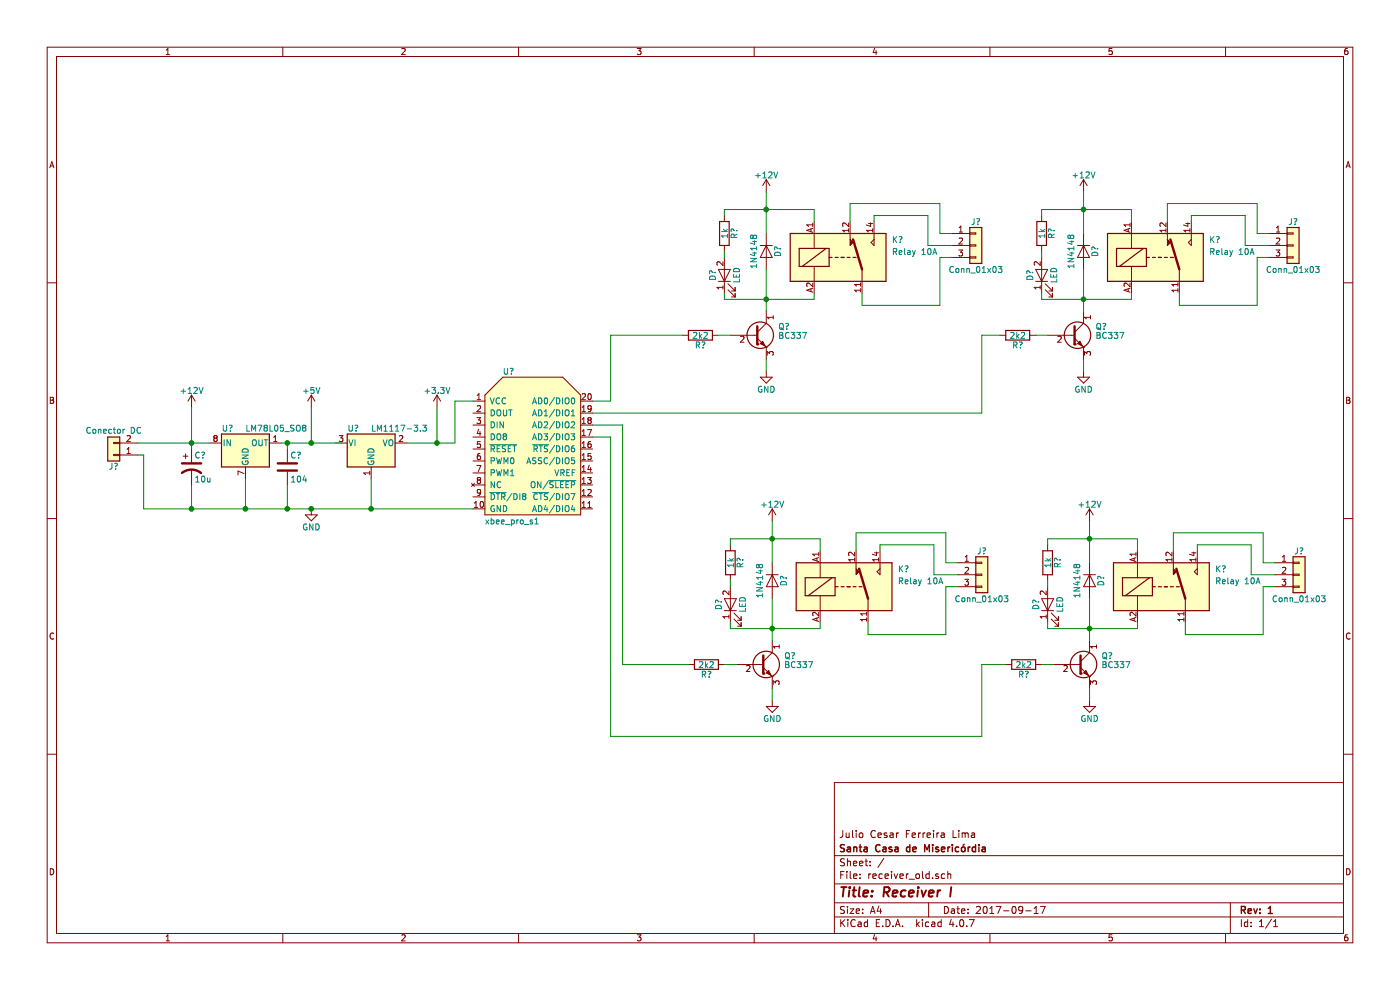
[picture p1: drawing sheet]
EESchema Schematic File Version 2
LIBS:power
LIBS:device
LIBS:switches
LIBS:relays
LIBS:motors
LIBS:transistors
LIBS:conn
LIBS:linear
LIBS:regul
LIBS:74xx
LIBS:cmos4000
LIBS:adc-dac
LIBS:memory
LIBS:xilinx
LIBS:microcontrollers
LIBS:dsp
LIBS:microchip
LIBS:analog_switches
LIBS:motorola
LIBS:texas
LIBS:intel
LIBS:audio
LIBS:interface
LIBS:digital-audio
LIBS:philips
LIBS:display
LIBS:cypress
LIBS:siliconi
LIBS:opto
LIBS:atmel
LIBS:contrib
LIBS:valves
LIBS:xbee
LIBS:receiver_old-cache
EELAYER 25 0
EELAYER END
$Descr A4 11693 8268
encoding utf-8
Sheet 1 1
Title "Receiver I"
Date "2017-09-17"
Rev "1"
Comp "Santa Casa de Misericórdia"
Comment1 "Julio Cesar Ferreira Lima"
Comment2 ""
Comment3 ""
Comment4 ""
$EndDescr
$Comp
L LM78L05_SO8 U?
U 1 1
P 2050 3700
F 0 "U?" H 1900 3825 50  0000 C CNN
F 1 "LM78L05_SO8" H 2050 3825 50  0000 L CNN
F 2 "Housings_SOIC:SOIC-8_3.9x4.9mm_Pitch1.27mm" H 2150 3900 50  0001 C CIN
F 3 "" H 2250 3700 50  0001 C CNN
	1    2050 3700
	1    0    0    -1  
$EndComp
$Comp
L LM1117-3.3 U?
U 1 1
P 3100 3700
F 0 "U?" H 2950 3825 50  0000 C CNN
F 1 "LM1117-3.3" H 3100 3825 50  0000 L CNN
F 2 "" H 3100 3700 50  0001 C CNN
F 3 "" H 3100 3700 50  0001 C CNN
	1    3100 3700
	1    0    0    -1  
$EndComp
$Comp
L +3.3V #PWR01
U 1 1
P 3650 3400
F 0 "#PWR01" H 3650 3250 50  0001 C CNN
F 1 "+3.3V" H 3650 3540 50  0000 C CNN
F 2 "" H 3650 3400 50  0001 C CNN
F 3 "" H 3650 3400 50  0001 C CNN
	1    3650 3400
	1    0    0    -1  
$EndComp
$Comp
L +5V #PWR02
U 1 1
P 2600 3400
F 0 "#PWR02" H 2600 3250 50  0001 C CNN
F 1 "+5V" H 2600 3540 50  0000 C CNN
F 2 "" H 2600 3400 50  0001 C CNN
F 3 "" H 2600 3400 50  0001 C CNN
	1    2600 3400
	1    0    0    -1  
$EndComp
$Comp
L +12V #PWR03
U 1 1
P 1600 3400
F 0 "#PWR03" H 1600 3250 50  0001 C CNN
F 1 "+12V" H 1600 3540 50  0000 C CNN
F 2 "" H 1600 3400 50  0001 C CNN
F 3 "" H 1600 3400 50  0001 C CNN
	1    1600 3400
	1    0    0    -1  
$EndComp
$Comp
L GND #PWR04
U 1 1
P 2600 4250
F 0 "#PWR04" H 2600 4000 50  0001 C CNN
F 1 "GND" H 2600 4100 50  0000 C CNN
F 2 "" H 2600 4250 50  0001 C CNN
F 3 "" H 2600 4250 50  0001 C CNN
	1    2600 4250
	1    0    0    -1  
$EndComp
$Comp
L CP1 C?
U 1 1
P 1600 3900
F 0 "C?" H 1625 4000 50  0000 L CNN
F 1 "10u" H 1625 3800 50  0000 L CNN
F 2 "" H 1600 3900 50  0001 C CNN
F 3 "" H 1600 3900 50  0001 C CNN
	1    1600 3900
	1    0    0    -1  
$EndComp
$Comp
L C C?
U 1 1
P 2400 3900
F 0 "C?" H 2425 4000 50  0000 L CNN
F 1 "104" H 2425 3800 50  0000 L CNN
F 2 "" H 2438 3750 50  0001 C CNN
F 3 "" H 2400 3900 50  0001 C CNN
	1    2400 3900
	1    0    0    -1  
$EndComp
$Comp
L Conn_01x02 J?
U 1 1
P 950 3800
F 0 "J?" H 950 3900 50  0000 C CNN
F 1 "Conector DC" H 950 3600 50  0000 C CNN
F 2 "" H 950 3800 50  0001 C CNN
F 3 "" H 950 3800 50  0001 C CNN
	1    950  3800
	-1   0    0    1   
$EndComp
$Comp
L LED D?
U 1 1
P 6050 2300
F 0 "D?" H 6050 2400 50  0000 C CNN
F 1 "LED" H 6050 2200 50  0000 C CNN
F 2 "" H 6050 2300 50  0001 C CNN
F 3 "" H 6050 2300 50  0001 C CNN
	1    6050 2300
	0    -1   -1   0   
$EndComp
$Comp
L BC337 Q?
U 1 1
P 6300 2800
F 0 "Q?" H 6500 2875 50  0000 L CNN
F 1 "BC337" H 6500 2800 50  0000 L CNN
F 2 "TO_SOT_Packages_THT:TO-92_Molded_Narrow" H 6500 2725 50  0001 L CIN
F 3 "" H 6300 2800 50  0001 L CNN
	1    6300 2800
	1    0    0    -1  
$EndComp
$Comp
L D D?
U 1 1
P 6400 2100
F 0 "D?" H 6400 2200 50  0000 C CNN
F 1 "1N4148" H 6400 2000 50  0000 C CNN
F 2 "" H 6400 2100 50  0001 C CNN
F 3 "" H 6400 2100 50  0001 C CNN
	1    6400 2100
	0    1    1    0   
$EndComp
$Comp
L R R?
U 1 1
P 6050 1950
F 0 "R?" V 6130 1950 50  0000 C CNN
F 1 "1k" V 6050 1950 50  0000 C CNN
F 2 "" V 5980 1950 50  0001 C CNN
F 3 "" H 6050 1950 50  0001 C CNN
	1    6050 1950
	1    0    0    -1  
$EndComp
$Comp
L R R?
U 1 1
P 5850 2800
F 0 "R?" V 5930 2800 50  0000 C CNN
F 1 "2k2" V 5850 2800 50  0000 C CNN
F 2 "" V 5780 2800 50  0001 C CNN
F 3 "" H 5850 2800 50  0001 C CNN
	1    5850 2800
	0    1    1    0   
$EndComp
$Comp
L FINDER-40.31 K?
U 1 1
P 7000 2150
F 0 "K?" H 7450 2300 50  0000 L CNN
F 1 "Relay 10A" H 7450 2200 50  0000 L CNN
F 2 "Relays_THT:Relay_SPDT_Finder_40.31" H 8140 2110 50  0001 C CNN
F 3 "" H 7000 2150 50  0001 C CNN
	1    7000 2150
	1    0    0    -1  
$EndComp
$Comp
L +12V #PWR05
U 1 1
P 6400 1600
F 0 "#PWR05" H 6400 1450 50  0001 C CNN
F 1 "+12V" H 6400 1740 50  0000 C CNN
F 2 "" H 6400 1600 50  0001 C CNN
F 3 "" H 6400 1600 50  0001 C CNN
	1    6400 1600
	1    0    0    -1  
$EndComp
$Comp
L Conn_01x03 J?
U 1 1
P 8150 2050
F 0 "J?" H 8150 2250 50  0000 C CNN
F 1 "Conn_01x03" H 8150 1850 50  0000 C CNN
F 2 "" H 8150 2050 50  0001 C CNN
F 3 "" H 8150 2050 50  0001 C CNN
	1    8150 2050
	1    0    0    -1  
$EndComp
$Comp
L GND #PWR06
U 1 1
P 6400 3100
F 0 "#PWR06" H 6400 2850 50  0001 C CNN
F 1 "GND" H 6400 2950 50  0000 C CNN
F 2 "" H 6400 3100 50  0001 C CNN
F 3 "" H 6400 3100 50  0001 C CNN
	1    6400 3100
	1    0    0    -1  
$EndComp
Wire Wire Line
	2350 3700 2850 3700
Wire Wire Line
	1600 3400 1600 3750
Wire Wire Line
	1150 3700 1750 3700
Wire Wire Line
	2600 3700 2600 3700
Connection ~ 2600 3700
Wire Wire Line
	2600 3400 2600 3700
Wire Wire Line
	3650 3400 3650 3700
Wire Wire Line
	3100 4250 3100 4000
Wire Wire Line
	2050 4250 2050 4000
Connection ~ 2600 4250
Connection ~ 1600 3700
Wire Wire Line
	1600 4050 1600 4250
Connection ~ 2050 4250
Wire Wire Line
	2400 3750 2400 3700
Connection ~ 2400 3700
Wire Wire Line
	2400 4250 2400 4050
Connection ~ 2400 4250
Wire Wire Line
	1150 3800 1200 3800
Wire Wire Line
	1200 3800 1200 4250
Connection ~ 1600 4250
Connection ~ 3100 4250
Connection ~ 3650 3700
Wire Wire Line
	6800 1750 6800 1850
Wire Wire Line
	6400 2250 6400 2600
Wire Wire Line
	6800 2500 6800 2450
Wire Wire Line
	6000 2800 6100 2800
Connection ~ 6400 2500
Wire Wire Line
	6400 1600 6400 1950
Wire Wire Line
	7100 1850 7100 1700
Wire Wire Line
	7100 1700 7850 1700
Wire Wire Line
	7850 1700 7850 1950
Wire Wire Line
	7850 1950 7950 1950
Wire Wire Line
	7300 1850 7300 1800
Wire Wire Line
	7300 1800 7750 1800
Wire Wire Line
	7750 1800 7750 2050
Wire Wire Line
	7750 2050 7950 2050
Wire Wire Line
	7200 2450 7200 2550
Wire Wire Line
	7200 2550 7850 2550
Wire Wire Line
	7850 2550 7850 2150
Wire Wire Line
	7850 2150 7950 2150
Wire Wire Line
	6400 3000 6400 3100
Wire Wire Line
	3800 3700 3800 3350
Wire Wire Line
	3800 3350 3950 3350
Wire Wire Line
	3400 3700 3800 3700
Wire Wire Line
	1200 4250 3950 4250
Wire Wire Line
	6050 1750 6050 1800
Wire Wire Line
	6050 2100 6050 2150
Wire Wire Line
	6050 1750 6800 1750
Wire Wire Line
	6050 2450 6050 2500
Wire Wire Line
	6050 2500 6800 2500
Connection ~ 6400 1750
$Comp
L LED D?
U 1 1
P 8700 2300
F 0 "D?" H 8700 2400 50  0000 C CNN
F 1 "LED" H 8700 2200 50  0000 C CNN
F 2 "" H 8700 2300 50  0001 C CNN
F 3 "" H 8700 2300 50  0001 C CNN
	1    8700 2300
	0    -1   -1   0   
$EndComp
$Comp
L BC337 Q?
U 1 1
P 8950 2800
F 0 "Q?" H 9150 2875 50  0000 L CNN
F 1 "BC337" H 9150 2800 50  0000 L CNN
F 2 "TO_SOT_Packages_THT:TO-92_Molded_Narrow" H 9150 2725 50  0001 L CIN
F 3 "" H 8950 2800 50  0001 L CNN
	1    8950 2800
	1    0    0    -1  
$EndComp
$Comp
L D D?
U 1 1
P 9050 2100
F 0 "D?" H 9050 2200 50  0000 C CNN
F 1 "1N4148" H 9050 2000 50  0000 C CNN
F 2 "" H 9050 2100 50  0001 C CNN
F 3 "" H 9050 2100 50  0001 C CNN
	1    9050 2100
	0    1    1    0   
$EndComp
$Comp
L R R?
U 1 1
P 8700 1950
F 0 "R?" V 8780 1950 50  0000 C CNN
F 1 "1k" V 8700 1950 50  0000 C CNN
F 2 "" V 8630 1950 50  0001 C CNN
F 3 "" H 8700 1950 50  0001 C CNN
	1    8700 1950
	1    0    0    -1  
$EndComp
$Comp
L R R?
U 1 1
P 8500 2800
F 0 "R?" V 8580 2800 50  0000 C CNN
F 1 "2k2" V 8500 2800 50  0000 C CNN
F 2 "" V 8430 2800 50  0001 C CNN
F 3 "" H 8500 2800 50  0001 C CNN
	1    8500 2800
	0    1    1    0   
$EndComp
$Comp
L FINDER-40.31 K?
U 1 1
P 9650 2150
F 0 "K?" H 10100 2300 50  0000 L CNN
F 1 "Relay 10A" H 10100 2200 50  0000 L CNN
F 2 "Relays_THT:Relay_SPDT_Finder_40.31" H 10790 2110 50  0001 C CNN
F 3 "" H 9650 2150 50  0001 C CNN
	1    9650 2150
	1    0    0    -1  
$EndComp
$Comp
L +12V #PWR07
U 1 1
P 9050 1600
F 0 "#PWR07" H 9050 1450 50  0001 C CNN
F 1 "+12V" H 9050 1740 50  0000 C CNN
F 2 "" H 9050 1600 50  0001 C CNN
F 3 "" H 9050 1600 50  0001 C CNN
	1    9050 1600
	1    0    0    -1  
$EndComp
$Comp
L Conn_01x03 J?
U 1 1
P 10800 2050
F 0 "J?" H 10800 2250 50  0000 C CNN
F 1 "Conn_01x03" H 10800 1850 50  0000 C CNN
F 2 "" H 10800 2050 50  0001 C CNN
F 3 "" H 10800 2050 50  0001 C CNN
	1    10800 2050
	1    0    0    -1  
$EndComp
$Comp
L GND #PWR08
U 1 1
P 9050 3100
F 0 "#PWR08" H 9050 2850 50  0001 C CNN
F 1 "GND" H 9050 2950 50  0000 C CNN
F 2 "" H 9050 3100 50  0001 C CNN
F 3 "" H 9050 3100 50  0001 C CNN
	1    9050 3100
	1    0    0    -1  
$EndComp
Wire Wire Line
	9450 1750 9450 1850
Wire Wire Line
	9050 2250 9050 2600
Wire Wire Line
	9450 2500 9450 2450
Wire Wire Line
	8650 2800 8750 2800
Connection ~ 9050 2500
Wire Wire Line
	9050 1600 9050 1950
Wire Wire Line
	9750 1850 9750 1700
Wire Wire Line
	9750 1700 10500 1700
Wire Wire Line
	10500 1700 10500 1950
Wire Wire Line
	10500 1950 10600 1950
Wire Wire Line
	9950 1850 9950 1800
Wire Wire Line
	9950 1800 10400 1800
Wire Wire Line
	10400 1800 10400 2050
Wire Wire Line
	10400 2050 10600 2050
Wire Wire Line
	9850 2450 9850 2550
Wire Wire Line
	9850 2550 10500 2550
Wire Wire Line
	10500 2550 10500 2150
Wire Wire Line
	10500 2150 10600 2150
Wire Wire Line
	9050 3000 9050 3100
Wire Wire Line
	8700 1750 8700 1800
Wire Wire Line
	8700 2100 8700 2150
Wire Wire Line
	8700 1750 9450 1750
Wire Wire Line
	8700 2450 8700 2500
Wire Wire Line
	8700 2500 9450 2500
Connection ~ 9050 1750
$Comp
L LED D?
U 1 1
P 6100 5050
F 0 "D?" H 6100 5150 50  0000 C CNN
F 1 "LED" H 6100 4950 50  0000 C CNN
F 2 "" H 6100 5050 50  0001 C CNN
F 3 "" H 6100 5050 50  0001 C CNN
	1    6100 5050
	0    -1   -1   0   
$EndComp
$Comp
L BC337 Q?
U 1 1
P 6350 5550
F 0 "Q?" H 6550 5625 50  0000 L CNN
F 1 "BC337" H 6550 5550 50  0000 L CNN
F 2 "TO_SOT_Packages_THT:TO-92_Molded_Narrow" H 6550 5475 50  0001 L CIN
F 3 "" H 6350 5550 50  0001 L CNN
	1    6350 5550
	1    0    0    -1  
$EndComp
$Comp
L D D?
U 1 1
P 6450 4850
F 0 "D?" H 6450 4950 50  0000 C CNN
F 1 "1N4148" H 6450 4750 50  0000 C CNN
F 2 "" H 6450 4850 50  0001 C CNN
F 3 "" H 6450 4850 50  0001 C CNN
	1    6450 4850
	0    1    1    0   
$EndComp
$Comp
L R R?
U 1 1
P 6100 4700
F 0 "R?" V 6180 4700 50  0000 C CNN
F 1 "1k" V 6100 4700 50  0000 C CNN
F 2 "" V 6030 4700 50  0001 C CNN
F 3 "" H 6100 4700 50  0001 C CNN
	1    6100 4700
	1    0    0    -1  
$EndComp
$Comp
L R R?
U 1 1
P 5900 5550
F 0 "R?" V 5980 5550 50  0000 C CNN
F 1 "2k2" V 5900 5550 50  0000 C CNN
F 2 "" V 5830 5550 50  0001 C CNN
F 3 "" H 5900 5550 50  0001 C CNN
	1    5900 5550
	0    1    1    0   
$EndComp
$Comp
L FINDER-40.31 K?
U 1 1
P 7050 4900
F 0 "K?" H 7500 5050 50  0000 L CNN
F 1 "Relay 10A" H 7500 4950 50  0000 L CNN
F 2 "Relays_THT:Relay_SPDT_Finder_40.31" H 8190 4860 50  0001 C CNN
F 3 "" H 7050 4900 50  0001 C CNN
	1    7050 4900
	1    0    0    -1  
$EndComp
$Comp
L +12V #PWR09
U 1 1
P 6450 4350
F 0 "#PWR09" H 6450 4200 50  0001 C CNN
F 1 "+12V" H 6450 4490 50  0000 C CNN
F 2 "" H 6450 4350 50  0001 C CNN
F 3 "" H 6450 4350 50  0001 C CNN
	1    6450 4350
	1    0    0    -1  
$EndComp
$Comp
L Conn_01x03 J?
U 1 1
P 8200 4800
F 0 "J?" H 8200 5000 50  0000 C CNN
F 1 "Conn_01x03" H 8200 4600 50  0000 C CNN
F 2 "" H 8200 4800 50  0001 C CNN
F 3 "" H 8200 4800 50  0001 C CNN
	1    8200 4800
	1    0    0    -1  
$EndComp
$Comp
L GND #PWR010
U 1 1
P 6450 5850
F 0 "#PWR010" H 6450 5600 50  0001 C CNN
F 1 "GND" H 6450 5700 50  0000 C CNN
F 2 "" H 6450 5850 50  0001 C CNN
F 3 "" H 6450 5850 50  0001 C CNN
	1    6450 5850
	1    0    0    -1  
$EndComp
Wire Wire Line
	6850 4500 6850 4600
Wire Wire Line
	6450 5000 6450 5350
Wire Wire Line
	6850 5250 6850 5200
Wire Wire Line
	6050 5550 6150 5550
Connection ~ 6450 5250
Wire Wire Line
	6450 4350 6450 4700
Wire Wire Line
	7150 4600 7150 4450
Wire Wire Line
	7150 4450 7900 4450
Wire Wire Line
	7900 4450 7900 4700
Wire Wire Line
	7900 4700 8000 4700
Wire Wire Line
	7350 4600 7350 4550
Wire Wire Line
	7350 4550 7800 4550
Wire Wire Line
	7800 4550 7800 4800
Wire Wire Line
	7800 4800 8000 4800
Wire Wire Line
	7250 5200 7250 5300
Wire Wire Line
	7250 5300 7900 5300
Wire Wire Line
	7900 5300 7900 4900
Wire Wire Line
	7900 4900 8000 4900
Wire Wire Line
	6450 5750 6450 5850
Wire Wire Line
	6100 4500 6100 4550
Wire Wire Line
	6100 4850 6100 4900
Wire Wire Line
	6100 4500 6850 4500
Wire Wire Line
	6100 5200 6100 5250
Wire Wire Line
	6100 5250 6850 5250
Connection ~ 6450 4500
$Comp
L LED D?
U 1 1
P 8750 5050
F 0 "D?" H 8750 5150 50  0000 C CNN
F 1 "LED" H 8750 4950 50  0000 C CNN
F 2 "" H 8750 5050 50  0001 C CNN
F 3 "" H 8750 5050 50  0001 C CNN
	1    8750 5050
	0    -1   -1   0   
$EndComp
$Comp
L BC337 Q?
U 1 1
P 9000 5550
F 0 "Q?" H 9200 5625 50  0000 L CNN
F 1 "BC337" H 9200 5550 50  0000 L CNN
F 2 "TO_SOT_Packages_THT:TO-92_Molded_Narrow" H 9200 5475 50  0001 L CIN
F 3 "" H 9000 5550 50  0001 L CNN
	1    9000 5550
	1    0    0    -1  
$EndComp
$Comp
L D D?
U 1 1
P 9100 4850
F 0 "D?" H 9100 4950 50  0000 C CNN
F 1 "1N4148" H 9100 4750 50  0000 C CNN
F 2 "" H 9100 4850 50  0001 C CNN
F 3 "" H 9100 4850 50  0001 C CNN
	1    9100 4850
	0    1    1    0   
$EndComp
$Comp
L R R?
U 1 1
P 8750 4700
F 0 "R?" V 8830 4700 50  0000 C CNN
F 1 "1k" V 8750 4700 50  0000 C CNN
F 2 "" V 8680 4700 50  0001 C CNN
F 3 "" H 8750 4700 50  0001 C CNN
	1    8750 4700
	1    0    0    -1  
$EndComp
$Comp
L R R?
U 1 1
P 8550 5550
F 0 "R?" V 8630 5550 50  0000 C CNN
F 1 "2k2" V 8550 5550 50  0000 C CNN
F 2 "" V 8480 5550 50  0001 C CNN
F 3 "" H 8550 5550 50  0001 C CNN
	1    8550 5550
	0    1    1    0   
$EndComp
$Comp
L FINDER-40.31 K?
U 1 1
P 9700 4900
F 0 "K?" H 10150 5050 50  0000 L CNN
F 1 "Relay 10A" H 10150 4950 50  0000 L CNN
F 2 "Relays_THT:Relay_SPDT_Finder_40.31" H 10840 4860 50  0001 C CNN
F 3 "" H 9700 4900 50  0001 C CNN
	1    9700 4900
	1    0    0    -1  
$EndComp
$Comp
L +12V #PWR011
U 1 1
P 9100 4350
F 0 "#PWR011" H 9100 4200 50  0001 C CNN
F 1 "+12V" H 9100 4490 50  0000 C CNN
F 2 "" H 9100 4350 50  0001 C CNN
F 3 "" H 9100 4350 50  0001 C CNN
	1    9100 4350
	1    0    0    -1  
$EndComp
$Comp
L Conn_01x03 J?
U 1 1
P 10850 4800
F 0 "J?" H 10850 5000 50  0000 C CNN
F 1 "Conn_01x03" H 10850 4600 50  0000 C CNN
F 2 "" H 10850 4800 50  0001 C CNN
F 3 "" H 10850 4800 50  0001 C CNN
	1    10850 4800
	1    0    0    -1  
$EndComp
$Comp
L GND #PWR012
U 1 1
P 9100 5850
F 0 "#PWR012" H 9100 5600 50  0001 C CNN
F 1 "GND" H 9100 5700 50  0000 C CNN
F 2 "" H 9100 5850 50  0001 C CNN
F 3 "" H 9100 5850 50  0001 C CNN
	1    9100 5850
	1    0    0    -1  
$EndComp
Wire Wire Line
	9500 4500 9500 4600
Wire Wire Line
	9100 5000 9100 5350
Wire Wire Line
	9500 5250 9500 5200
Wire Wire Line
	8700 5550 8800 5550
Connection ~ 9100 5250
Wire Wire Line
	9100 4350 9100 4700
Wire Wire Line
	9800 4600 9800 4450
Wire Wire Line
	9800 4450 10550 4450
Wire Wire Line
	10550 4450 10550 4700
Wire Wire Line
	10550 4700 10650 4700
Wire Wire Line
	10000 4600 10000 4550
Wire Wire Line
	10000 4550 10450 4550
Wire Wire Line
	10450 4550 10450 4800
Wire Wire Line
	10450 4800 10650 4800
Wire Wire Line
	9900 5200 9900 5300
Wire Wire Line
	9900 5300 10550 5300
Wire Wire Line
	10550 5300 10550 4900
Wire Wire Line
	10550 4900 10650 4900
Wire Wire Line
	9100 5750 9100 5850
Wire Wire Line
	8750 4500 8750 4550
Wire Wire Line
	8750 4850 8750 4900
Wire Wire Line
	8750 4500 9500 4500
Wire Wire Line
	8750 5200 8750 5250
Wire Wire Line
	8750 5250 9500 5250
Connection ~ 9100 4500
Wire Wire Line
	5700 2800 5100 2800
Wire Wire Line
	5100 2800 5100 3350
Wire Wire Line
	5100 3350 4950 3350
Wire Wire Line
	4950 3450 8200 3450
Wire Wire Line
	8200 3450 8200 2800
Wire Wire Line
	8200 2800 8350 2800
Wire Wire Line
	5200 5550 5750 5550
Wire Wire Line
	4950 3550 5200 3550
Wire Wire Line
	5200 3550 5200 5550
Wire Wire Line
	4950 3650 5100 3650
Wire Wire Line
	5100 3650 5100 6150
Wire Wire Line
	5100 6150 8200 6150
Wire Wire Line
	8200 6150 8200 5550
Wire Wire Line
	8200 5550 8400 5550
$Comp
L xbee_pro_s1 U?
U 1 1
P 4450 3750
F 0 "U?" H 4200 4400 50  0000 L CNN
F 1 "xbee_pro_s1" H 4050 3150 50  0000 L CNN
F 2 "XBEE" H 4050 3050 50  0001 L CNN
F 3 "" H 3950 4150 50  0001 C CNN
	1    4450 3750
	1    0    0    -1  
$EndComp
$EndSCHEMATC
